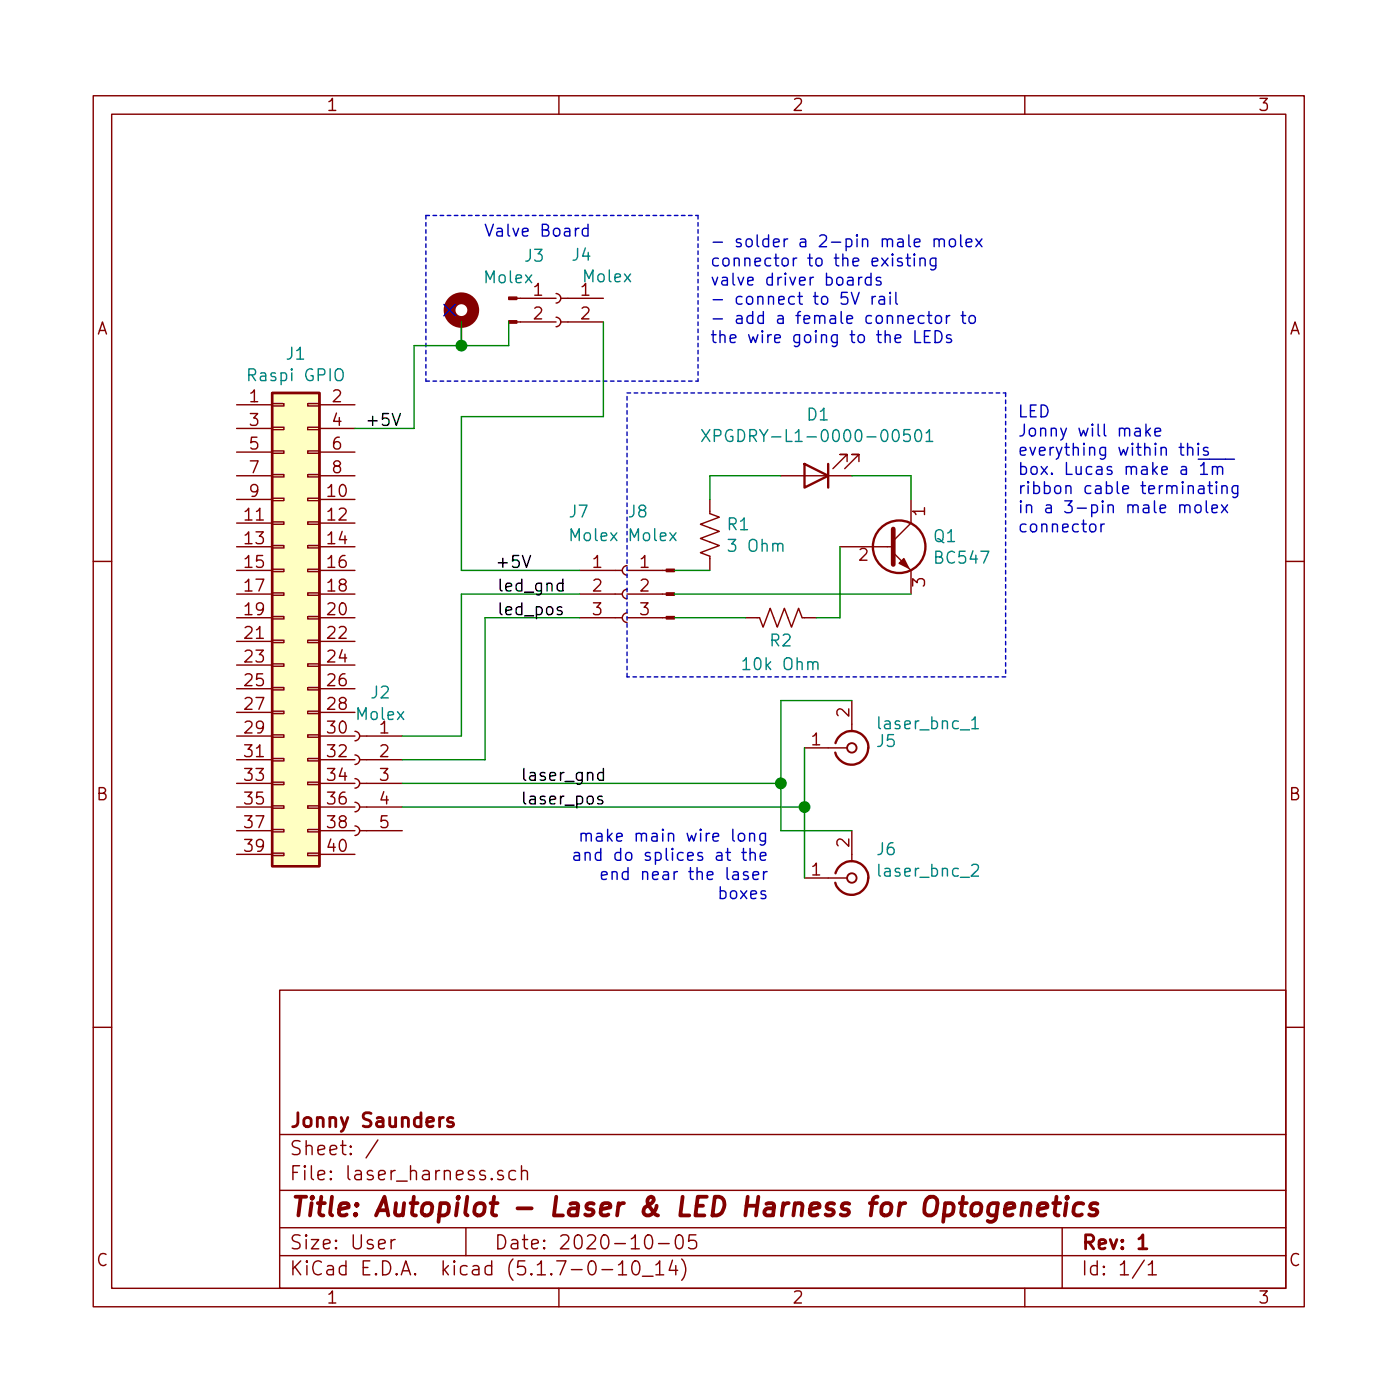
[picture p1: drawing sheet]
EESchema Schematic File Version 4
EELAYER 30 0
EELAYER END
$Descr User 5906 5906
encoding utf-8
Sheet 1 1
Title "Autopilot - Laser & LED Harness for Optogenetics"
Date "2020-10-05"
Rev "1"
Comp "Jonny Saunders"
Comment1 ""
Comment2 ""
Comment3 ""
Comment4 ""
$EndDescr
$Comp
L Connector_Generic:Conn_02x20_Odd_Even J1
U 1 1
P 1200 2600
F 0 "J1" H 1250 3717 50  0000 C CNN
F 1 "Raspi GPIO" H 1250 3626 50  0000 C CNN
F 2 "" H 1200 2600 50  0001 C CNN
F 3 "~" H 1200 2600 50  0001 C CNN
	1    1200 2600
	1    0    0    -1  
$EndComp
$Comp
L Connector:Conn_01x05_Female J2
U 1 1
P 1500 3300
F 0 "J2" H 1392 3685 50  0000 C CNN
F 1 "Molex" H 1392 3594 50  0000 C CNN
F 2 "" H 1500 3300 50  0001 C CNN
F 3 "~" H 1500 3300 50  0001 C CNN
	1    1500 3300
	-1   0    0    -1  
$EndComp
$Comp
L Connector:Conn_Coaxial J6
U 1 1
P 3600 3700
F 0 "J6" H 3700 3582 50  0000 L CNN
F 1 "laser_bnc_2" H 3700 3673 50  0000 L CNN
F 2 "" H 3600 3700 50  0001 C CNN
F 3 " ~" H 3600 3700 50  0001 C CNN
	1    3600 3700
	1    0    0    1   
$EndComp
$Comp
L Connector:Conn_Coaxial J5
U 1 1
P 3600 3150
F 0 "J5" H 3700 3125 50  0000 L CNN
F 1 "laser_bnc_1" H 3700 3050 50  0000 L CNN
F 2 "" H 3600 3150 50  0001 C CNN
F 3 " ~" H 3600 3150 50  0001 C CNN
	1    3600 3150
	1    0    0    1   
$EndComp
Wire Wire Line
	3400 3150 3400 3400
Wire Wire Line
	1700 3400 3400 3400
Connection ~ 3400 3400
Wire Wire Line
	3400 3400 3400 3700
Text Label 2200 3400 0    50   ~ 0
laser_pos
Wire Wire Line
	1700 3300 3300 3300
Wire Wire Line
	3300 3300 3300 2950
Wire Wire Line
	3300 2950 3600 2950
Wire Wire Line
	3300 3300 3300 3500
Wire Wire Line
	3300 3500 3600 3500
Connection ~ 3300 3300
Text Label 2200 3300 0    50   ~ 0
laser_gnd
Wire Wire Line
	1700 3200 2050 3200
Wire Wire Line
	1700 3100 1950 3100
Text Label 2100 2500 0    50   ~ 0
led_gnd
Text Label 2100 2600 0    50   ~ 0
led_pos
Text Notes 3250 3800 2    50   ~ 0
make main wire long\nand do splices at the\nend near the laser\nboxes
Text Notes 2500 1000 2    50   ~ 0
Valve Board
Wire Wire Line
	1500 1800 1750 1800
Text Label 1700 1800 2    50   ~ 0
+5V
Wire Wire Line
	1750 1800 1750 1450
Wire Notes Line
	1800 900  1800 1600
$Comp
L Mechanical:MountingHole_Pad H1
U 1 1
P 1950 1350
F 0 "H1" H 2050 1353 50  0001 L CNN
F 1 "MountingHole_Pad" H 2050 1308 50  0001 L CNN
F 2 "" H 1950 1350 50  0001 C CNN
F 3 "~" H 1950 1350 50  0001 C CNN
	1    1950 1350
	1    0    0    -1  
$EndComp
$Comp
L Connector:Conn_01x02_Male J3
U 1 1
P 2150 1250
F 0 "J3" H 2258 1431 50  0000 C CNN
F 1 "Molex" H 2258 1340 50  0000 R CNN
F 2 "" H 2150 1250 50  0001 C CNN
F 3 "~" H 2150 1250 50  0001 C CNN
	1    2150 1250
	1    0    0    -1  
$EndComp
NoConn ~ 1900 1300
Wire Wire Line
	1950 1350 1950 1450
Wire Wire Line
	1750 1450 1950 1450
Connection ~ 1950 1450
Wire Wire Line
	1950 1450 2150 1450
Text Label 2250 2400 2    50   ~ 0
+5V
Text Notes 3000 1450 0    50   ~ 0
- solder a 2-pin male molex \nconnector to the existing \nvalve driver boards\n- connect to 5V rail \n- add a female connector to \nthe wire going to the LEDs
$Comp
L Connector:Conn_01x02_Female J4
U 1 1
P 2350 1250
F 0 "J4" H 2242 1435 50  0000 C CNN
F 1 "Molex" H 2242 1344 50  0000 R CNN
F 2 "" H 2350 1250 50  0001 C CNN
F 3 "~" H 2350 1250 50  0001 C CNN
	1    2350 1250
	-1   0    0    -1  
$EndComp
Wire Wire Line
	2550 1750 2550 1350
Wire Wire Line
	1950 1750 2550 1750
Wire Wire Line
	2150 1450 2150 1350
Wire Notes Line
	2950 900  2950 1600
Wire Notes Line
	1800 1600 2950 1600
Wire Notes Line
	1800 900  2950 900 
$Comp
L Device:R_US R1
U 1 1
P 3000 2250
F 0 "R1" H 3068 2296 50  0000 L CNN
F 1 "3 Ohm" H 3068 2205 50  0000 L CNN
F 2 "" V 3040 2240 50  0001 C CNN
F 3 "~" H 3000 2250 50  0001 C CNN
	1    3000 2250
	1    0    0    -1  
$EndComp
$Comp
L Device:LED D1
U 1 1
P 3450 2000
F 0 "D1" H 3443 1745 50  0000 C CNN
F 1 "XPGDRY-L1-0000-00501" H 3443 1836 50  0000 C CNN
F 2 "" H 3450 2000 50  0001 C CNN
F 3 "~" H 3450 2000 50  0001 C CNN
	1    3450 2000
	-1   0    0    1   
$EndComp
Wire Wire Line
	3000 2100 3000 2000
$Comp
L Transistor_BJT:BC547 Q1
U 1 1
P 3750 2300
F 0 "Q1" H 3941 2346 50  0000 L CNN
F 1 "BC547" H 3941 2255 50  0000 L CNN
F 2 "Package_TO_SOT_THT:TO-92_Inline" H 3950 2225 50  0001 L CIN
F 3 "https://www.onsemi.com/pub/Collateral/BC550-D.pdf" H 3750 2300 50  0001 L CNN
	1    3750 2300
	1    0    0    -1  
$EndComp
Wire Wire Line
	3850 2000 3850 2100
Wire Wire Line
	3550 2600 3550 2300
Wire Wire Line
	3000 2000 3300 2000
Wire Wire Line
	3850 2000 3600 2000
Wire Wire Line
	3450 2600 3550 2600
$Comp
L Device:R_US R2
U 1 1
P 3300 2600
F 0 "R2" V 3200 2600 50  0000 C CNN
F 1 "10k Ohm" V 3100 2600 50  0000 C CNN
F 2 "" V 3340 2590 50  0001 C CNN
F 3 "~" H 3300 2600 50  0001 C CNN
	1    3300 2600
	0    1    -1   0   
$EndComp
Wire Wire Line
	2050 2600 2050 3200
Wire Wire Line
	1950 1750 1950 2400
Wire Wire Line
	1950 2500 1950 3100
Wire Notes Line
	4250 1650 4250 2850
$Comp
L Connector:Conn_01x03_Male J8
U 1 1
P 2850 2500
F 0 "J8" H 3050 2850 50  0000 R CNN
F 1 "Molex" H 3050 2750 50  0000 R CNN
F 2 "" H 2850 2500 50  0001 C CNN
F 3 "~" H 2850 2500 50  0001 C CNN
	1    2850 2500
	-1   0    0    -1  
$EndComp
$Comp
L Connector:Conn_01x03_Female J7
U 1 1
P 2650 2500
F 0 "J7" H 2400 2850 50  0000 L CNN
F 1 "Molex" H 2400 2750 50  0000 L CNN
F 2 "" H 2650 2500 50  0001 C CNN
F 3 "~" H 2650 2500 50  0001 C CNN
	1    2650 2500
	1    0    0    -1  
$EndComp
Wire Notes Line
	4250 2850 2650 2850
Wire Notes Line
	2650 2850 2650 1650
Wire Notes Line
	2650 1650 4250 1650
Text Notes 4300 2250 0    50   ~ 0
LED\nJonny will make \neverything within this \nbox. Lucas make a ~1m \nribbon cable terminating \nin a 3-pin male molex \nconnector
Wire Wire Line
	1950 2400 2450 2400
Wire Wire Line
	1950 2500 2450 2500
Wire Wire Line
	2050 2600 2450 2600
Wire Wire Line
	2850 2400 3000 2400
Wire Wire Line
	2850 2500 3850 2500
Wire Wire Line
	2850 2600 3150 2600
$EndSCHEMATC
